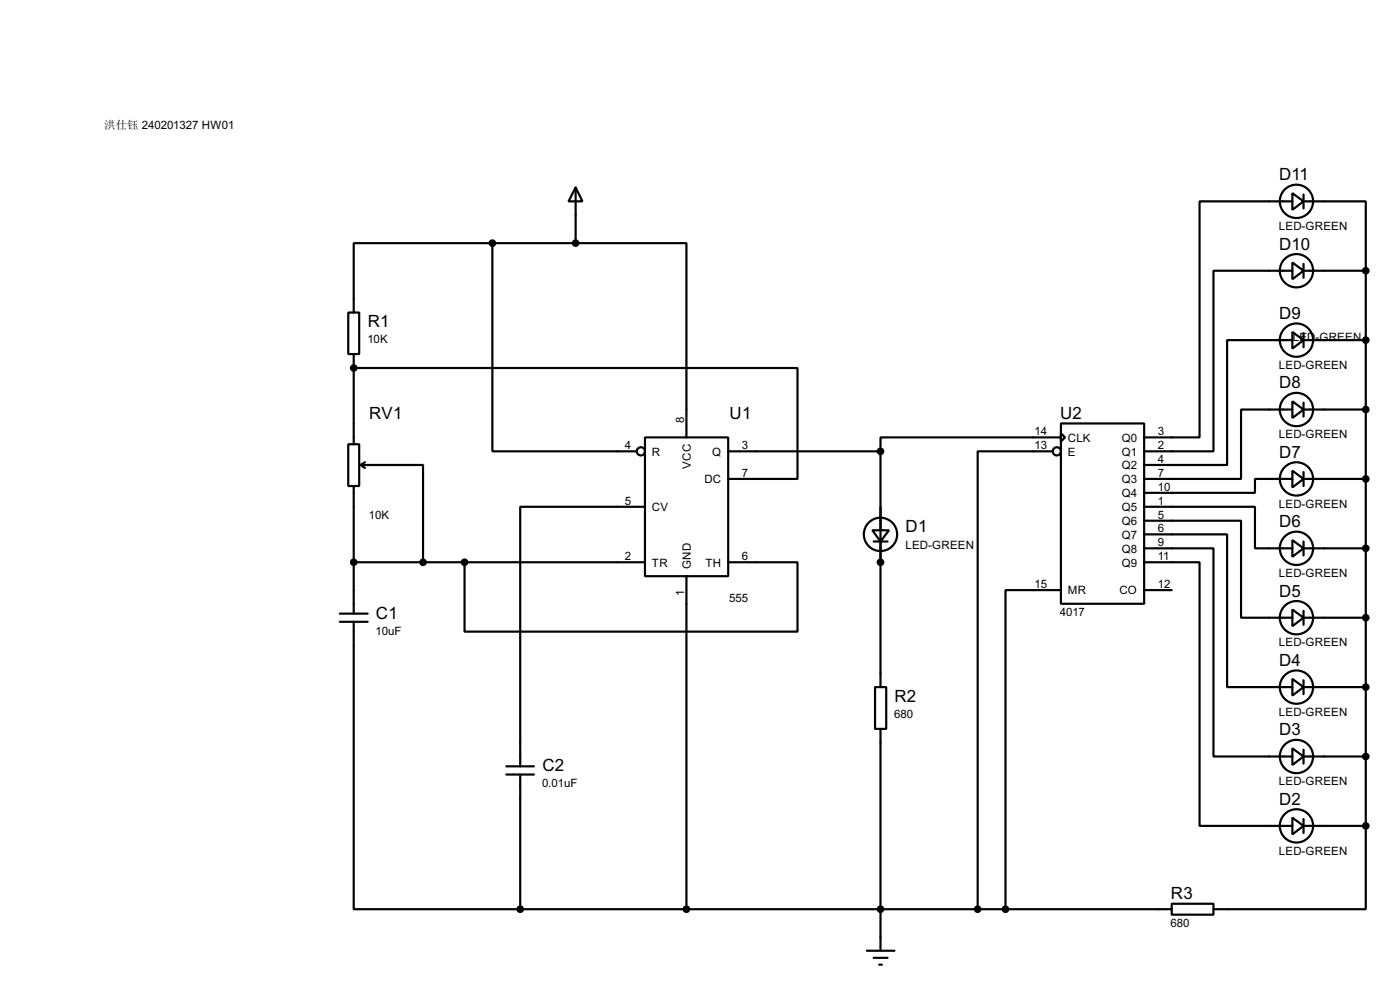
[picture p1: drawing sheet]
<svg xmlns="http://www.w3.org/2000/svg" width="256mm" height="180mm" viewBox="0 0 256 180" stroke-linecap="round" stroke-linejoin="round" font-family="sans-serif">
<g fill="none" stroke="#000" stroke-width=".4">
<path d="M105.5 34.3l1.2 2.6h-2.5zM105.5 34.3v10.2M236.8 35.4l2 1.5-2 1.5zM236.8 36.9h-17v43.2h-10.2M238.8 36.9h11.4v12.7M238.8 35.6v2.6M63.8 57.2h2v7.6h-2zM90.2 44.5h-25.4v12.7M90.2 44.5v38.1h26.4M90.2 44.5h15.3M105.5 44.5h20.3v35.6M236.8 48.1l2 1.5-2 1.5z"/>
<path d="M236.8 49.6h-14.5v33h-12.7M238.8 49.6h11.4M238.8 48.3v2.6M250.2 49.6v101.6M64.8 67.4h81.3v20.3h-12.7M64.8 64.8v16.5M194.4 77.5h15.2v33h-15.2zM194.4 79.3l.7 .8-.7 .7zM236.8 73.5l2 1.5-2 1.5zM236.8 60.8l2 1.5-2 1.5zM236.8 75h-9.4v12.7h-17.8M236.8 62.3h-12v22.8h-15.2"/>
<path d="M238.8 62.3h11.4M238.8 75h11.4M238.8 61v2.6M238.8 73.7v2.6M63.8 81.3h2v7.7h-2zM64.8 89v23.3M66.1 85.1h11.4v17.8M66.1 85.1l.8 .6M66.9 84.6l-.8 .5M118.2 80.1h15.2v25.4h-15.2zM118.2 92.8h-22.9v47.5M133.4 82.6h27.9"/>
<path d="M159.8 97.1h3.1l-1.6 2zM160.1 99.1h2.5M161.3 82.6v43.2M192.8 82.6h-13.7v83.8M194.4 80.1h-33.1v2.5M209.6 97.8h15.2v28h12M209.6 95.3h17.8v17.8h9.4M209.6 92.8h20.3v7.6h6.9M236.8 98.9l2 1.5-2 1.5zM236.8 86.2l2 1.5-2 1.5zM236.8 87.7h-6.9v2.5h-20.3M238.8 87.7h11.4"/>
<path d="M238.8 86.4v2.6M238.8 99.1v2.6M62.3 113.8h5.1M62.3 112.3h5.1M64.8 113.8v52.6h30.5M64.8 102.9h53.4M85.1 102.9v12.7h61v-12.7h-12.7M125.8 105.5v60.9M194.4 108h-10.2v58.4M209.6 102.9h10.2v48.3h17M209.6 100.4h12.7v38.1h14.5M209.6 108h5.1"/>
<path d="M236.8 111.6l2 1.5-2 1.5zM238.8 100.4h11.4M238.8 113.1h11.4M238.8 111.8v2.6M160.3 125.8h2.1v7.6h-2.1zM161.3 133.4v40.6M236.8 137l2 1.5-2 1.5zM236.8 124.3l2 1.5-2 1.5zM238.8 125.8h11.4M238.8 138.5h11.4M238.8 124.5v2.6M238.8 137.2v2.6"/>
<path d="M92.8 141.8h5M92.8 140.3h5M95.3 141.8v24.6M236.8 149.7l2 1.5-2 1.5zM238.8 151.2h11.4M238.8 149.9v2.6M250.2 151.2v15.2h-27.9M95.3 166.4h119.4M158.8 174h5.1M160.1 175.3h2.5M161.1 176.6h.5M214.7 165.4h7.6v2h-7.6z"/>
<circle cx="237.5" cy="36.9" r="3.1"/>
<circle cx="237.5" cy="49.6" r="3.1"/>
<circle cx="237.5" cy="75" r="3.1"/>
<circle cx="237.5" cy="62.3" r="3.1"/>
<circle cx="117.4" cy="82.6" r=".75"/>
<circle cx="161.3" cy="97.8" r="3.1"/>
<circle cx="193.6" cy="82.6" r=".75"/>
<circle cx="237.5" cy="87.7" r="3.1"/>
<circle cx="237.5" cy="113.1" r="3.1"/>
<circle cx="237.5" cy="100.4" r="3.1"/>
<circle cx="237.5" cy="138.5" r="3.1"/>
<circle cx="237.5" cy="125.8" r="3.1"/>
<circle cx="237.5" cy="151.2" r="3.1"/>
</g>
<g fill="#000">
<circle cx="64.8" cy="67.4" r=".2"/>
<circle cx="161.3" cy="102.9" r=".2"/>
</g>
<g fill="#000" stroke="#000" stroke-width=".4">
<circle cx="90.2" cy="44.5" r=".5"/>
<circle cx="105.4" cy="44.5" r=".5"/>
<circle cx="250.2" cy="49.6" r=".5"/>
<circle cx="64.8" cy="67.4" r=".5"/>
<circle cx="250.2" cy="62.3" r=".5"/>
<circle cx="250.2" cy="75" r=".5"/>
<circle cx="161.3" cy="82.6" r=".5"/>
<circle cx="250.2" cy="87.7" r=".5"/>
<circle cx="64.8" cy="102.9" r=".5"/>
<circle cx="77.5" cy="102.9" r=".5"/>
<circle cx="85.1" cy="102.9" r=".5"/>
<circle cx="161.3" cy="102.9" r=".5"/>
<circle cx="250.2" cy="113.1" r=".5"/>
<circle cx="250.2" cy="100.4" r=".5"/>
<circle cx="250.2" cy="125.8" r=".5"/>
<circle cx="250.2" cy="138.5" r=".5"/>
<circle cx="250.2" cy="151.2" r=".5"/>
<circle cx="95.3" cy="166.4" r=".5"/>
<circle cx="125.7" cy="166.4" r=".5"/>
<circle cx="161.3" cy="166.4" r=".5"/>
<circle cx="179.1" cy="166.4" r=".5"/>
<circle cx="184.2" cy="166.4" r=".5"/>
</g>
<g font-size="3.5">
<text x="234.3" y="33">D11</text>
<text x="234.3" y="45.7">D10</text>
<text x="67.4" y="59.9">R1</text>
<text x="234.3" y="58.4">D9</text>
<text x="234.3" y="71.1">D8</text>
<text x="67.6" y="76.7">RV1</text>
<text x="133.7" y="76.7">U1</text>
<text x="194.2" y="76.7">U2</text>
<text x="234.3" y="83.8">D7</text>
<text x="165.9" y="97.5">D1</text>
<text x="234.3" y="96.5">D6</text>
<text x="68.9" y="113.2">C1</text>
<text x="234.3" y="109.2">D5</text>
<text x="234.3" y="121.9">D4</text>
<text x="163.9" y="128.5">R2</text>
<text x="234.3" y="134.6">D3</text>
<text x="99.4" y="141.2">C2</text>
<text x="234.3" y="147.3">D2</text>
<text x="214.5" y="164.6">R3</text>
</g>
<g font-size="2.4">
<text x="234.3" y="42.1">LED-GREEN</text>
<text x="67.3" y="62.8">10K</text>
<text x="236.8" y="62.4">LE</text>
<text x="239.5" y="62.4">D-GREEN</text>
<text x="234.3" y="67.5">LED-GREEN</text>
<text x="125.4" y="77.5" transform="rotate(-90 125.4 77.5)">8</text>
<text x="114.5" y="82.2">4</text>
<text x="119.4" y="83.4">R</text>
<text x="130.4" y="83.4">Q</text>
<text x="135.9" y="82.2">3</text>
<text x="189.5" y="79.7">14</text>
<text x="189.5" y="82.2">13</text>
<text x="195.6" y="80.8">CLK</text>
<text x="195.6" y="83.4">E</text>
<text x="205.5" y="80.8">Q0</text>
<text x="205.5" y="83.4">Q1</text>
<text x="212.1" y="79.7">3</text>
<text x="212.1" y="82.2">2</text>
<text x="234.3" y="80.2">LED-GREEN</text>
<text x="126.6" y="85.8" transform="rotate(-90 126.6 85.8)">VCC</text>
<text x="129" y="88.5">DC</text>
<text x="135.9" y="87.3">7</text>
<text x="205.5" y="85.9">Q2</text>
<text x="205.5" y="88.5">Q3</text>
<text x="212.1" y="84.7">4</text>
<text x="212.1" y="87.3">7</text>
<text x="212.1" y="89.8">10</text>
<text x="67.6" y="95">10K</text>
<text x="114.5" y="92.4">5</text>
<text x="119.4" y="93.6">CV</text>
<text x="205.5" y="91">Q4</text>
<text x="205.5" y="93.6">Q5</text>
<text x="212.1" y="92.4">1</text>
<text x="212.1" y="94.9">5</text>
<text x="234.3" y="92.9">LED-GREEN</text>
<text x="165.9" y="100.4">LED-GREEN</text>
<text x="205.5" y="96.1">Q6</text>
<text x="205.5" y="98.6">Q7</text>
<text x="205.5" y="101.2">Q8</text>
<text x="212.1" y="97.4">6</text>
<text x="212.1" y="100">9</text>
<text x="114.5" y="102.5">2</text>
<text x="119.4" y="103.7">TR</text>
<text x="126.6" y="104.1" transform="rotate(-90 126.6 104.1)">GND</text>
<text x="129.2" y="103.7">TH</text>
<text x="135.9" y="102.5">6</text>
<text x="189.5" y="107.6">15</text>
<text x="205.5" y="103.7">Q9</text>
<text x="212.1" y="107.6">12</text>
<text x="212.1" y="102.5">11</text>
<text x="234.3" y="105.6">LED-GREEN</text>
<text x="125.4" y="109.2" transform="rotate(-90 125.4 109.2)">1</text>
<text x="133.6" y="110.2">555</text>
<text x="194.2" y="112.7">4017</text>
<text x="195.6" y="108.8">MR</text>
<text x="205.1" y="108.8">CO</text>
<text x="68.8" y="116.2">10uF</text>
<text x="234.3" y="118.3">LED-GREEN</text>
<text x="163.8" y="131.4">680</text>
<text x="234.3" y="131">LED-GREEN</text>
<text x="234.3" y="143.7">LED-GREEN</text>
<text x="99.3" y="144.1">0.01uF</text>
<text x="234.3" y="156.4">LED-GREEN</text>
<text x="214.5" y="169.6">680</text>
</g>
<text font-size="2.1" x="19.1" y="23.6">洪仕钰 240201327 HW01</text>
</svg>
